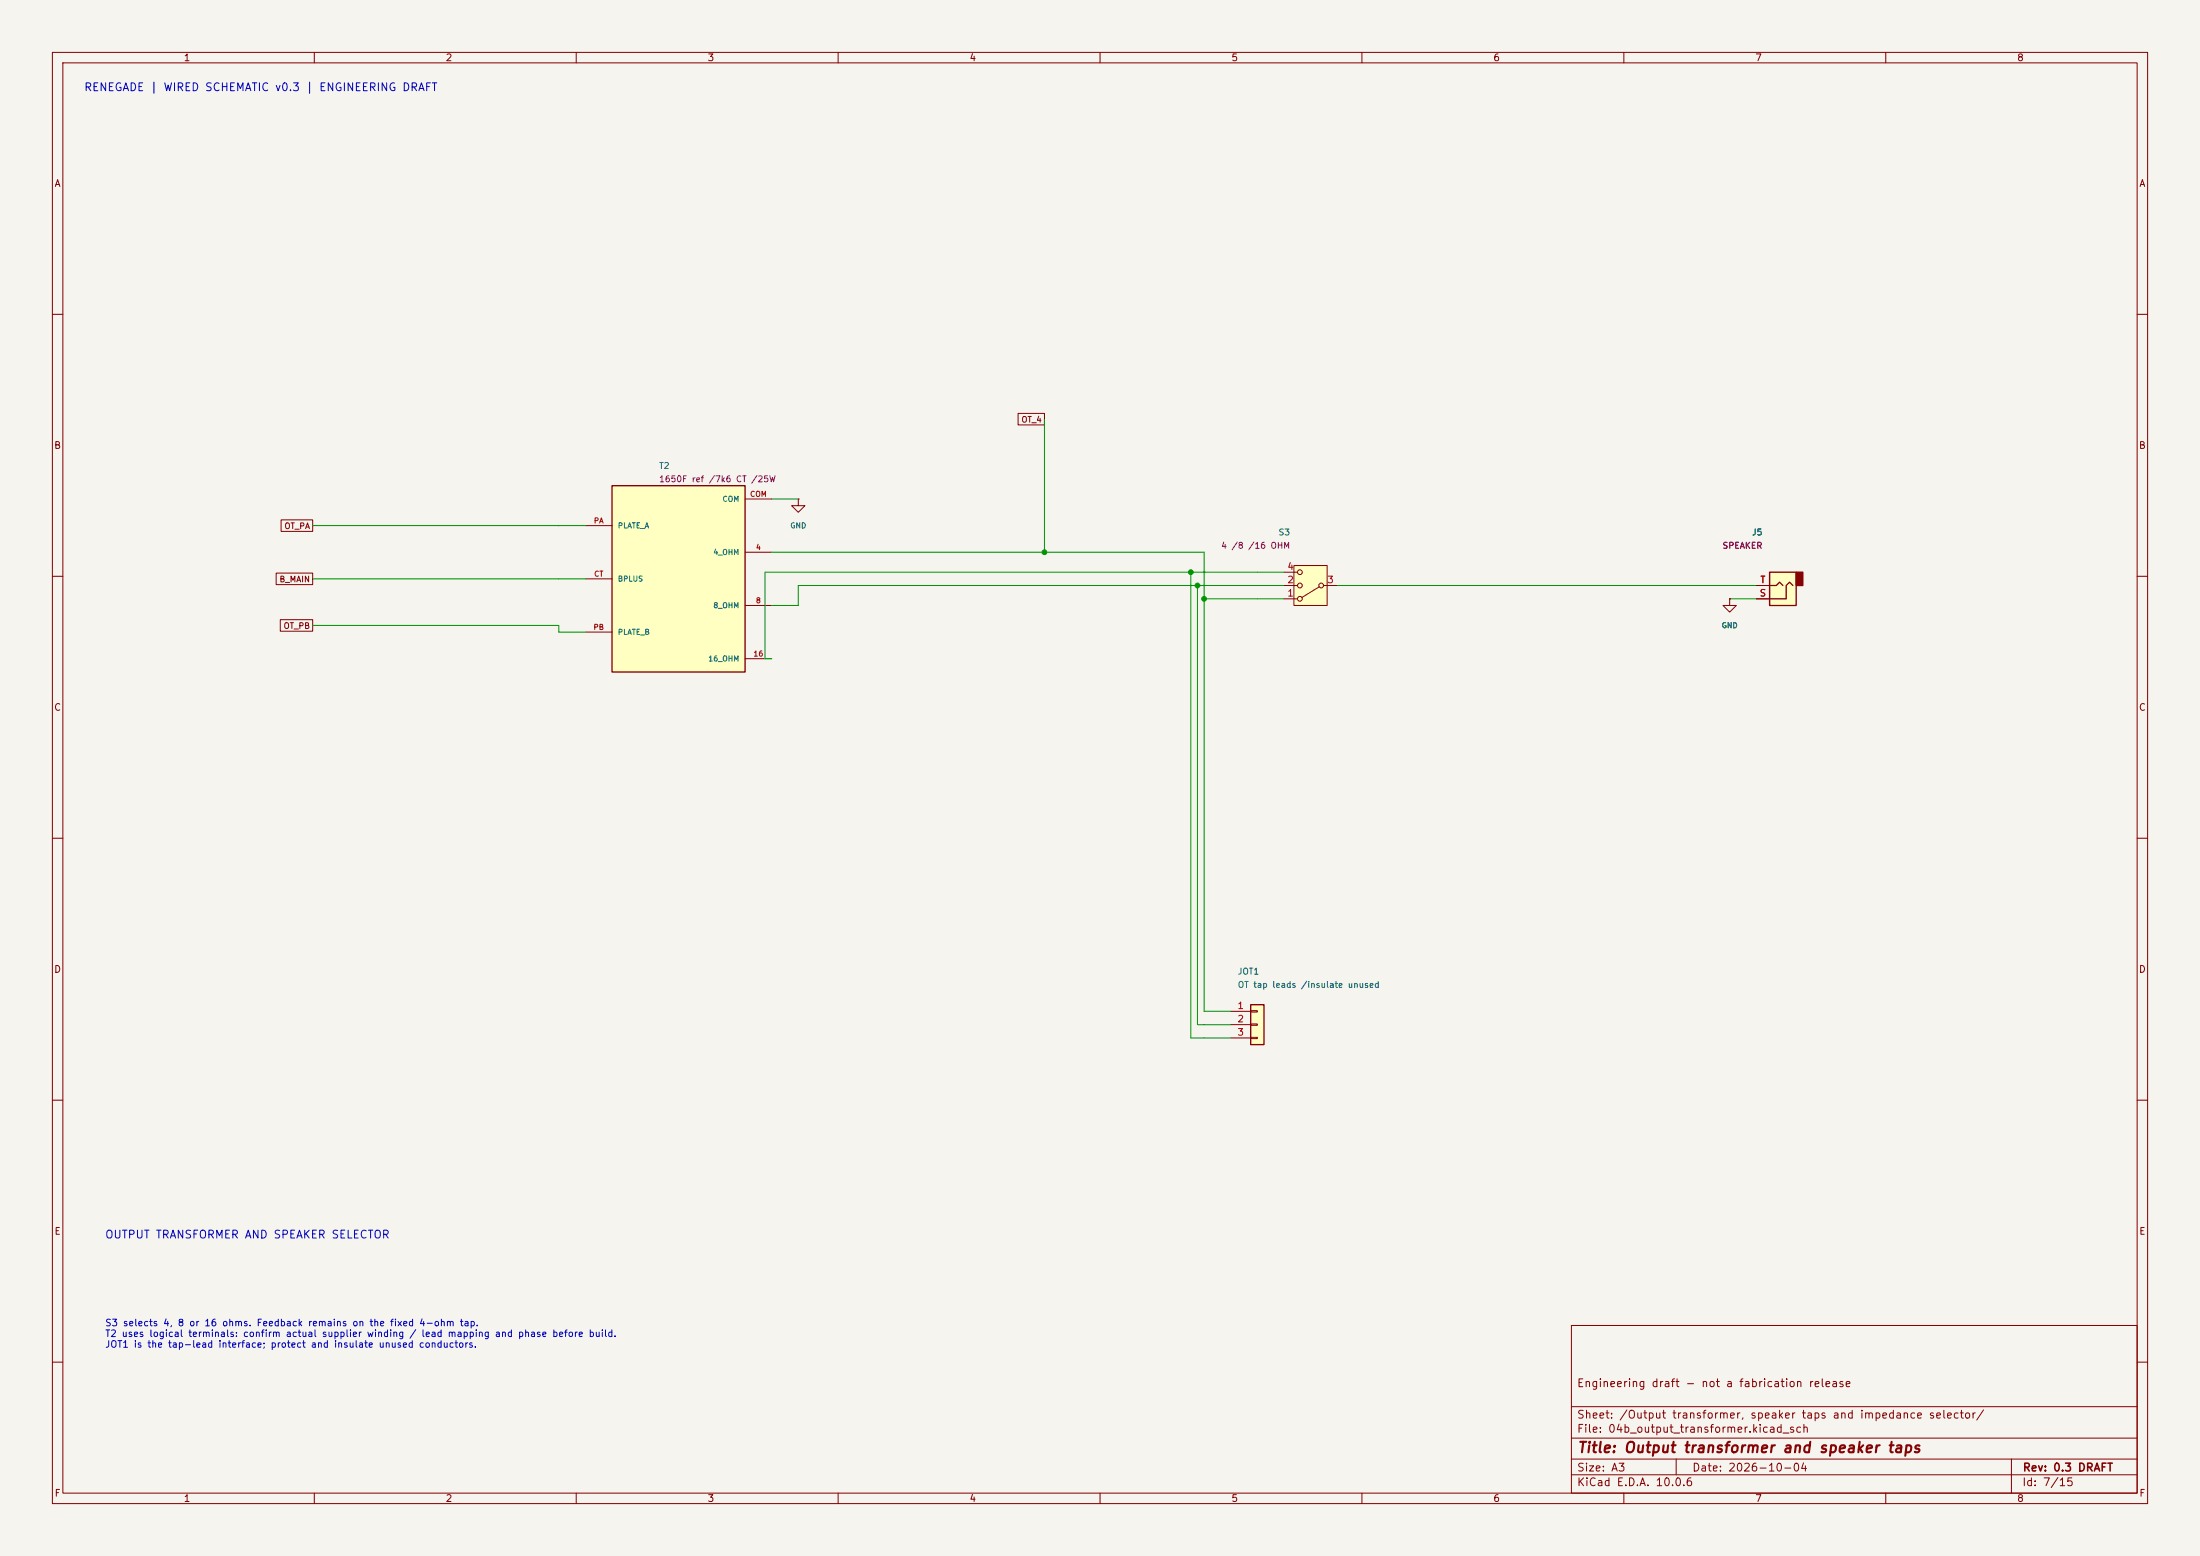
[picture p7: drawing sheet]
<svg xmlns="http://www.w3.org/2000/svg" width="420mm" height="297mm" viewBox="0 0 420 297" stroke-linecap="round" stroke-linejoin="round" font-family="sans-serif">
<path d="M0 0h420v297h-420z" fill="#f5f4ef" stroke="#f5f4ef" stroke-width=".19"/>
<g fill="none" stroke="#840000" stroke-width=".19">
<path d="M10 10h400v277h-400zM12 12h396v273h-396zM60 10v2M110 10v2M160 10v2M210 10v2M260 10v2M310 10v2M360 10v2M10 60h2M408 60h2M10 110h2"/>
<path d="M408 110h2M10 160h2M408 160h2M10 210h2M408 210h2M300 253h108v32h-108zM10 260h2M300 278.5h108M300 274.5h108M300 268.5h108M320 278.5v3M384 278.5v6.5"/>
<path d="M408 260h2M60 285v2M110 285v2M160 285v2M210 285v2M260 285v2M300 281.5h108M310 285v2M360 285v2"/>
</g>
<path d="M238.8 191.8h2.5v7.6h-2.5z" fill="#ffffc2"/>
<path d="M238.8 191.8h2.5v7.6h-2.5z" fill="none" stroke="#840000" stroke-width=".25"/>
<path d="M234.9 193h3.9M234.9 195.6h3.9M234.9 198.1h3.9M238.8 192.9h1.2v.3h-1.2zM238.8 195.5h1.2v.2h-1.2zM238.8 198h1.2v.2h-1.2z" fill="none" stroke="#840000" stroke-width=".19"/>
<path d="M337.8 109.2h5.1v6.4h-5.1z" fill="#ffffc2"/>
<path d="M342.9 109.2h1.3v2.6h-1.3z" fill="#840000" stroke="#840000" stroke-width=".25"/>
<path d="M337.8 109.2h5.1v6.4h-5.1zM337.8 111.8h1.3l.6-.7 .7 .7M342.3 111.8l-.7-.7-.6 .7v2.5h-3.2" fill="none" stroke="#840000" stroke-width=".25"/>
<path d="M335.3 114.3h2.5M335.3 111.8h2.5" fill="none" stroke="#840000" stroke-width=".19"/>
<path d="M116.8 92.7h25.4v35.6h-25.4z" fill="#ffffc2"/>
<path d="M116.8 92.7h25.4v35.6h-25.4z" fill="none" stroke="#840000" stroke-width=".25"/>
<path d="M142.2 95.3h5.1M152.4 95.3v1.2h1.3l-1.3 1.3-1.3-1.3h1.3M152.4 95.3h.1M111.8 110.5h5M111.8 100.3h5M142.2 105.4h5.1M142.2 115.6h5.1M330.2 114.3v1.3h1.3l-1.3 1.2-1.3-1.2h1.3M330.2 114.3h.1M111.8 120.7h5M142.2 125.7h5.1" fill="none" stroke="#840000" stroke-width=".19"/>
<path d="M247 108h6.4v7.6h-6.4z" fill="#ffffc2"/>
<g fill="none" stroke="#840000" stroke-width=".19">
<path d="M194.4 78.9h5v2.2h-5zM53.7 99.2h6v2.2h-6zM52.7 109.4h7v2.2h-7zM53.5 118.3h6.2v2.2h-6.2zM245.1 114.3h2.5M245.1 111.8h2.5M245.1 109.2h2.5M247 108h6.4v7.6h-6.4zM251.8 112l-3.3 2M252.7 111.8h2.6M330.2 114.3h.1M335.3 114.3h2.5"/>
<path d="M335.3 111.8h2.5"/>
<circle cx="248.2" cy="111.8" r=".46"/>
<circle cx="248.2" cy="109.2" r=".46"/>
<circle cx="248.2" cy="114.3" r=".46"/>
<circle cx="252.2" cy="111.8" r=".46"/>
</g>
<g fill="none" stroke="#009600" stroke-width=".19">
<path d="M147.3 95.3h5.1M199.4 80v25.4M59.7 110.5h52.1M59.7 119.4h47v1.3h5.1M59.7 100.3h52.1M147.3 105.4h82.6v87.6h5M227.3 111.8h.1M227.3 109.2v88.9h7.6M228.6 111.8v83.8h6.3M229.9 111.8h.1M229.9 109.2h.1M229.9 114.3h15.2"/>
<path d="M245.1 111.8h-92.7v3.8h-5.1M245.1 109.2h-99.1v16.5h1.3M255.3 111.8h80M330.2 114.3h5.1"/>
</g>
<g fill="#009600" stroke="#009600" stroke-width=".19">
<circle cx="229.9" cy="111.8" r=".08"/>
<circle cx="229.9" cy="109.2" r=".08"/>
<circle cx="227.3" cy="111.8" r=".08"/>
<circle cx="199.4" cy="105.4" r=".46"/>
<circle cx="229.9" cy="114.3" r=".46"/>
<circle cx="228.6" cy="111.8" r=".46"/>
<circle cx="227.3" cy="109.2" r=".46"/>
</g>
<text font-size="2" fill="#840000" x="301" y="277.8">Title: Output transformer and speaker taps</text>
<g font-size="1.5" fill="#0000c2">
<text x="16" y="17.8">RENEGADE | WIRED SCHEMATIC v0.3 | ENGINEERING DRAFT</text>
<text x="20" y="236.8">OUTPUT TRANSFORMER AND SPEAKER SELECTOR</text>
</g>
<g font-size="1.5" fill="#840000">
<text x="300.9" y="265.1">Engineering draft - not a fabrication release</text>
<text x="300.9" y="273.8">File: 04b_output_transformer.kicad_sch</text>
<text x="300.9" y="271.1">Sheet: /Output transformer, speaker taps and impedance selector/</text>
<text x="300.9" y="281.2">Size: A3</text>
<text x="322.9" y="281.2">Date: 2026-10-04</text>
<text x="386" y="281.2">Rev: 0.3 DRAFT</text>
<text x="300.9" y="284">KiCad E.D.A. 10.0.6</text>
<text x="385.9" y="284">Id: 7/15</text>
</g>
<g font-size="1.3" fill="#840000">
<text x="35" y="12">1</text>
<text x="85" y="12">2</text>
<text x="135" y="12">3</text>
<text x="185" y="12">4</text>
<text x="235" y="12">5</text>
<text x="285" y="12">6</text>
<text x="335" y="12">7</text>
<text x="385" y="12">8</text>
<text x="10.3" y="36">A</text>
<text x="408.3" y="36">A</text>
<text x="10.2" y="86">B</text>
<text x="408.2" y="86">B</text>
<text x="10.2" y="136">C</text>
<text x="408.2" y="136">C</text>
<text x="10.2" y="186">D</text>
<text x="408.2" y="186">D</text>
<text x="10.3" y="236">E</text>
<text x="408.3" y="236">E</text>
<text x="10.3" y="286">F</text>
<text x="35" y="287">1</text>
<text x="85" y="287">2</text>
<text x="135" y="287">3</text>
<text x="185" y="287">4</text>
<text x="235" y="287">5</text>
<text x="285" y="287">6</text>
<text x="335" y="287">7</text>
<text x="385" y="287">8</text>
<text x="408.3" y="286">F</text>
</g>
<g font-size="1.3" fill="#a90000">
<text x="245.6" y="111.6">2</text>
<text x="245.6" y="109.1">4</text>
<text x="253.3" y="111.6">3</text>
<text x="335.9" y="111.6">T</text>
<text x="245.6" y="114.2">1</text>
<text x="335.8" y="114.2">S</text>
<text x="236.1" y="192.9">1</text>
<text x="236.1" y="195.4">2</text>
<text x="236.1" y="198">3</text>
</g>
<g font-size="1.3" fill="#0000c2">
<text x="20" y="253.5">S3 selects 4, 8 or 16 ohms. Feedback remains on the fixed 4-ohm tap.</text>
<text x="20" y="255.5">T2 uses logical terminals: confirm actual supplier winding / lead mapping and phase before build.</text>
<text x="20" y="257.5">JOT1 is the tap-lead interface; protect and insulate unused conductors.</text>
</g>
<g font-size="1.2" fill="#006464">
<text x="125.7" y="89.8">T2</text>
<text x="244" y="102.5">S3</text>
<text x="334.4" y="102.5">J5</text>
<text x="236.2" y="186.3">JOT1</text>
<text x="236.2" y="188.8">OT tap leads /insulate unused</text>
</g>
<g font-size="1.2" fill="#840084">
<text x="125.7" y="92.3">1650F ref /7k6 CT /25W</text>
<text x="233" y="105">4 /8 /16 OHM</text>
<text x="328.7" y="105">SPEAKER</text>
</g>
<g font-size="1.1" fill="#840000">
<text x="194.9" y="80.9">OT_4</text>
<text x="54.2" y="101.2">OT_PA</text>
<text x="53.3" y="111.4">B_MAIN</text>
<text x="54" y="120.3">OT_PB</text>
</g>
<g font-size="1" fill="#a90000">
<text x="143.1" y="95.1">COM</text>
<text x="113.3" y="100.1">PA</text>
<text x="144.2" y="105.2">4</text>
<text x="113.3" y="110.3">CT</text>
<text x="144.2" y="115.4">8</text>
<text x="113.2" y="120.5">PB</text>
<text x="143.7" y="125.5">16</text>
</g>
<g font-size="1" fill="#006464">
<text x="117.9" y="101.1">PLATE_A</text>
<text x="137.8" y="96">COM</text>
<text x="150.8" y="101.1">GND</text>
<text x="136.1" y="106.2">4_OHM</text>
<text x="117.9" y="111.2">BPLUS</text>
<text x="136.1" y="116.3">8_OHM</text>
<text x="117.9" y="121.4">PLATE_B</text>
<text x="328.6" y="120.1">GND</text>
<text x="135.1" y="126.5">16_OHM</text>
</g>
</svg>
